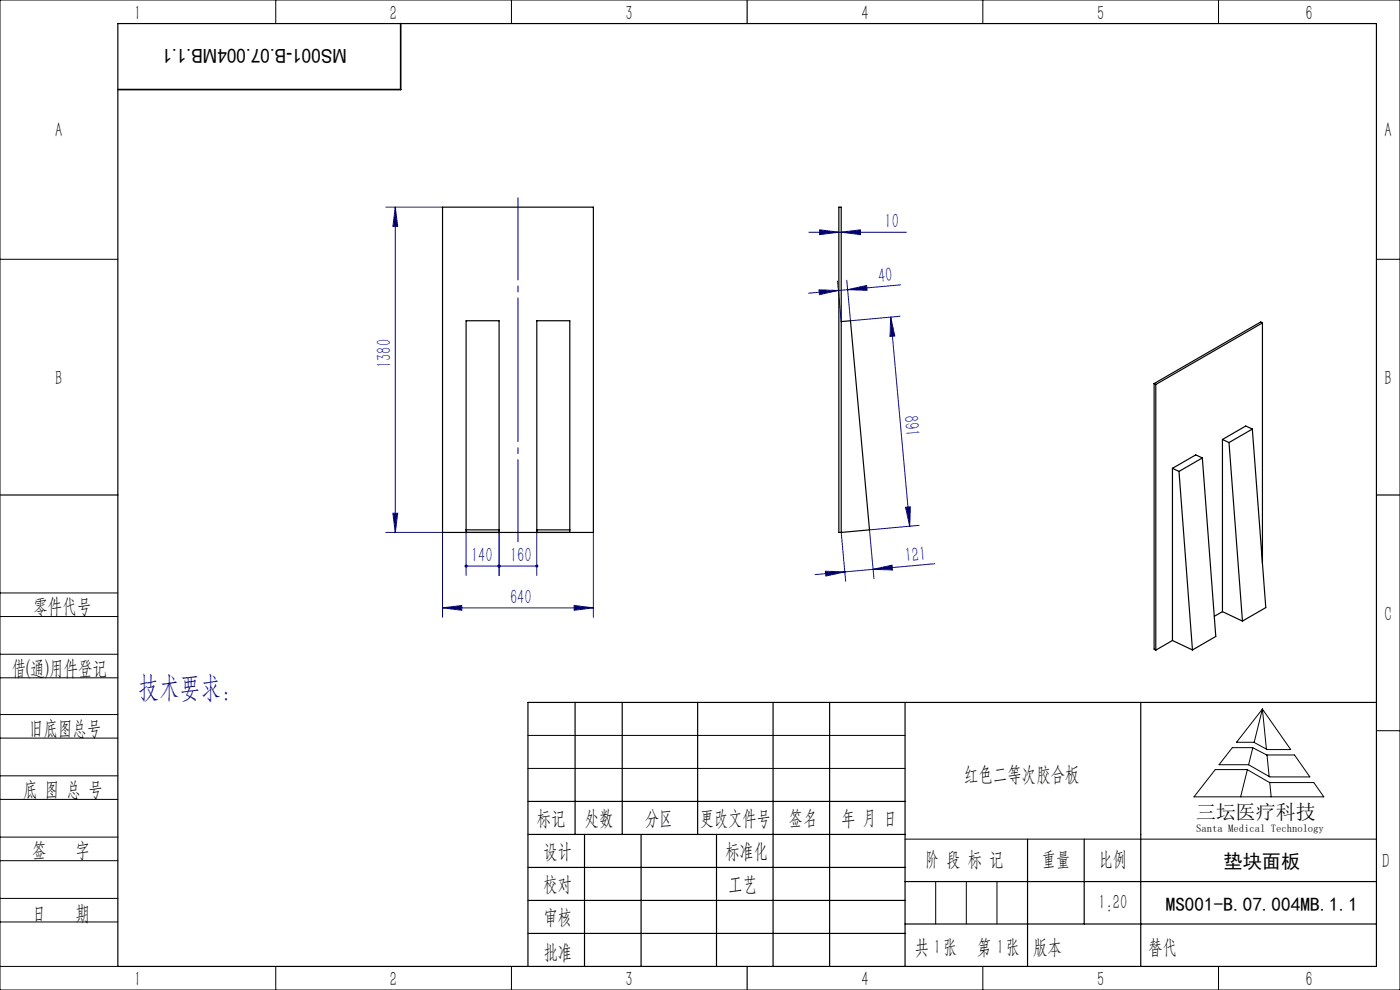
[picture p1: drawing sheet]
<svg xmlns="http://www.w3.org/2000/svg" width="297mm" height="210mm" viewBox="0 0 297 210" stroke-linecap="round" stroke-linejoin="round" font-family="sans-serif">
<g fill="none" stroke="#0000a0" stroke-width=".21">
<path d="M81.9 43.9h12M83.9 43.9v69M83.9 43.9l.5 4.1h-1zM171.6 49.3h20.7M173.9 48.8l4.1 .5-4.1 .5zM177.7 59.6l.8 8.6M178.5 49.3l4-.5v1zM179.6 59.5l.8 8.5 10.5-.9M173.7 61.5l4.2 .1-4.1 .9zM179.8 61.4l4-.8 .1 1zM189 67.3l.8 4-1 .1zM189 67.3l4 44.3"/>
<path d="M191.1 60.4l-19.6 1.8M81.9 112.9h12v18M83.4 108.9h1l-.5 4zM98.9 112.4v9.7M105.9 112.4v9.7M113.9 112.4v9.7M125.9 112.9v18M178.5 112.9l.9 10.4M192.1 107.6l1-.1-.1 4.1zM195 111.4l-10.5 1 .9 10.4M198.3 119.6l-19.1 1.7M93.9 128.9l4.1-.5v1.1z"/>
<path d="M93.9 128.9h32M98.9 120.1h15M121.8 128.4l4.1 .5-4.1 .6zM175.1 121.2l4.1 .1-4 .9zM179.2 121.3l-6.3 .6M185.2 120.8l4-.9 .1 1z"/>
</g>
<path d="M109.9 114.9v-73" fill="none" stroke="#0000a0" stroke-width=".21" stroke-dasharray="30.5 1.3 1.3 1.3" stroke-dashoffset="13"/>
<g fill="none" stroke="#000" stroke-width=".21">
<path d="M0 0h297v210h-297zM58.5 0v5M108.5 0v5M208.5 0v5M258.5 0v5M0 55h25M292 55h5M0 138.8h25M0 125.8h25M0 130.8h25M0 143.8h25M0 156.6h25"/>
<path d="M0 151.6h25M112 156h80M261.4 158.6h4.3l3 1.5h5.9l3.3 4.7h-8.5l-4.5-2.6h-6.3zM265.8 158.6l-.9 3.6M267.8 150.4l6 8.6h-5l-2.8-1.5h-3.7zM267.8 150.4l-1.7 7.1M267.8 150.4l.9 8.5M292 155h5M0 169.6h25M0 164.6h25M0 177.6h25M112 163h80"/>
<path d="M192 178h100M257.8 163.2h6.8l4.7 2.8h9.4l2.1 3h-27.5zM264.6 163.3l-1.4 5.7M268.8 160.1l.4 4.6M269.4 166l.3 3M0 182.6h25M0 190.6h25M0 195.6h25M198.5 187v9M205 187v9M211.5 187v9M0 205h25"/>
<path d="M58.5 205v5M108.5 205v5M208.5 205v5M258.5 205v5"/>
</g>
<g fill="none" stroke="#000" stroke-width=".25">
<path d="M25 5h267v200h-267zM158.5 0v5M0 105h25M292 105h5M122 149v28M132 149v28M148 149v28M164 149v56M176 149v56M192 149v56M242 149v56M292 149h-180v56"/>
<path d="M112 170h80M112 177h80M124 177v28M136 177v28M152 177v28M218 178v27M230 178v18M112 184h80M112 191h80M112 198h80M192 187h100M192 196h100"/>
<path d="M158.5 205v5"/>
</g>
<path d="M85 5v14h-60" fill="none" stroke="#000" stroke-width=".35"/>
<g fill="#0000a0">
<path d="M121.8 128.4l4.1 .5-4.1 .6zM93.9 128.9l4.1-.5v1.1zM105.7 119.8a.34 .34 0 0 0 0 .6 .34 .34 0 0 0 .5-.3h-.3h.3l-.1-.3zM98.6 119.8l-.1 .3h.4h-.4a.34 .34 0 0 0 .5 .3 .34 .34 0 0 0 .2-.5 .34 .34 0 0 0-.6-.1zM178.5 49.3l4-.5v1zM173.9 48.8l4.1 .5-4.1 .5z"/>
<path d="M105.6 119.8l-.1 .3h.4h-.4a.34 .34 0 0 0 .5 .3 .34 .34 0 0 0 .2-.5 .34 .34 0 0 0-.6-.1zM113.7 119.8a.34 .34 0 0 0 0 .6 .34 .34 0 0 0 .5-.3h-.3h.3l-.1-.3z"/>
<path d="M173.7 61.5l4.2 .1-4.1 .9zM179.8 61.4l4-.8 .1 1z"/>
<path d="M185.2 120.8l4-.9 .1 1zM175.1 121.2l4.1 .1-4 .9z"/>
<path d="M83.4 108.9h1l-.5 4zM83.9 43.9l.5 4.1h-1z"/>
<path d="M189 67.3l.8 4-1 .1zM192.1 107.6l1-.1-.1 4.1z"/>
</g>
<g fill="none" stroke="#000" stroke-width=".25">
<path d="M93.9 43.9h32v69h-32zM178 43.9h.5v69h-.5zM178.5 68.2l1.9-.2 4.1 44.4-6 .5M267.8 68.5l-22.6 13.1M267.8 68.5v51M267.8 68.5l-.3-.2-22.7 13.1M244.8 81.4l.4 .2M244.8 81.4v56.3l.4 .2M245.2 81.6v56.3M248.7 99.3v36.6M248.7 99.3l1.4 .7M255.1 97.1l2.8 37.9-4.9 2.9"/>
<path d="M255.1 97.1l-5 2.9M255.1 97.1l-1.4-.6-5 2.8M259.3 93.2v36.5M259.3 93.2l1.4 .7M260.7 93.9l2.9 37.8M265.7 91l2.8 37.9-4.9 2.8M265.7 91l-5 2.9M265.7 91l-1.4-.6-5 2.8M98.9 112.4h7M98.9 112.9v-44.9h7v44.9M113.9 112.4h7M113.9 112.9v-44.9h7v44.9"/>
<path d="M250.1 100l2.9 37.9M248.7 135.9l4.3 2M248.7 135.9l-3.5 2M259.3 129.7l4.3 2M259.3 129.7l-1.7 1"/>
</g>
<text font-size="6.3" fill="#0000a0" x="29.4" y="147.9">技术要求：</text>
<g font-size="4.4">
<text x="28.5" y="4.1">1</text>
<text x="82.7" y="4.1">2</text>
<text x="132.7" y="4.1">3</text>
<text x="182.7" y="4.1">4</text>
<text x="232.7" y="4.1">5</text>
<text x="277" y="4.1">6</text>
<text x="11.7" y="29.1">A</text>
<text x="293.7" y="29.1">A</text>
<text x="11.7" y="81.6">B</text>
<text x="293.7" y="81.6">B</text>
<text x="7.1" y="130.1">零件代号</text>
<text x="293.7" y="131.6">C</text>
<text x="2.5" y="143.2">借(通)用件登记</text>
<text x="6.2" y="155.8">旧底图总号</text>
<text x="204.6" y="165.6">红色二等次胶合板</text>
<text x="4.9" y="168.9">底 图 总 号</text>
<text x="113.9" y="174.9">标记</text>
<text x="124.1" y="174.9">处数</text>
<text x="136.9" y="174.9">分区</text>
<text x="148.5" y="174.9">更改文件号</text>
<text x="167.4" y="174.9">签名</text>
<text x="178.5" y="174.9">年 月 日</text>
<text x="6.8" y="181.9">签</text>
<text x="16" y="181.9">字</text>
<text x="115.3" y="181.9">设计</text>
<text x="153.9" y="181.9">标准化</text>
<text x="196.3" y="183.7">阶 段 标 记</text>
<text x="221" y="183.7">重量</text>
<text x="233.1" y="183.7">比例</text>
<text x="293.2" y="184.1">D</text>
<text x="115.3" y="189">校对</text>
<text x="154.6" y="189">工艺</text>
<text x="6.8" y="195.2">日</text>
<text x="16" y="195.2">期</text>
<text x="115.4" y="196">审核</text>
<text x="233" y="192.7">1:20</text>
<text x="115.3" y="203.4">批准</text>
<text x="194" y="202.4">共 张</text>
<text x="198.1" y="202.4">1</text>
<text x="207.3" y="202.4">第 张</text>
<text x="211.5" y="202.4">1</text>
<text x="219.1" y="202.4">版本</text>
<text x="28.5" y="209.1">1</text>
<text x="82.7" y="209.1">2</text>
<text x="132.7" y="209.1">3</text>
<text x="182.7" y="209.1">4</text>
<text x="232.7" y="209.1">5</text>
<text x="277" y="209.1">6</text>
</g>
<g font-size="4.4" fill="#0000a0">
<text x="187.7" y="48.4">10</text>
<text x="186.4" y="60" transform="rotate(-5 186.4 60)">40</text>
<text x="83" y="78.1" transform="rotate(-90 83 78.1)">1380</text>
<text x="191.7" y="88.2" transform="rotate(85 191.7 88.2)">891</text>
<text x="99.9" y="119.2">140</text>
<text x="108.2" y="119.2">160</text>
<text x="192.1" y="119.3" transform="rotate(-5 192.1 119.3)">121</text>
<text x="108.2" y="128.1">640</text>
</g>
<text font-size="4.4" fill="#010000" x="243.6" y="202.4">替代</text>
<text font-size="4.2" x="253.7" y="173.7">三坛医疗科技</text>
<g font-size="4.1">
<text x="73.6" y="10.4" transform="rotate(-180 73.6 10.4)">MS001-B.07.004MB.1.1</text>
<text x="259.6" y="184">垫块面板</text>
<text x="247.3" y="193.1">MS001-B.07.004MB.1.1</text>
</g>
<text font-size="2.3" x="253.7" y="176.6">Santa Medical Technology</text>
</svg>
